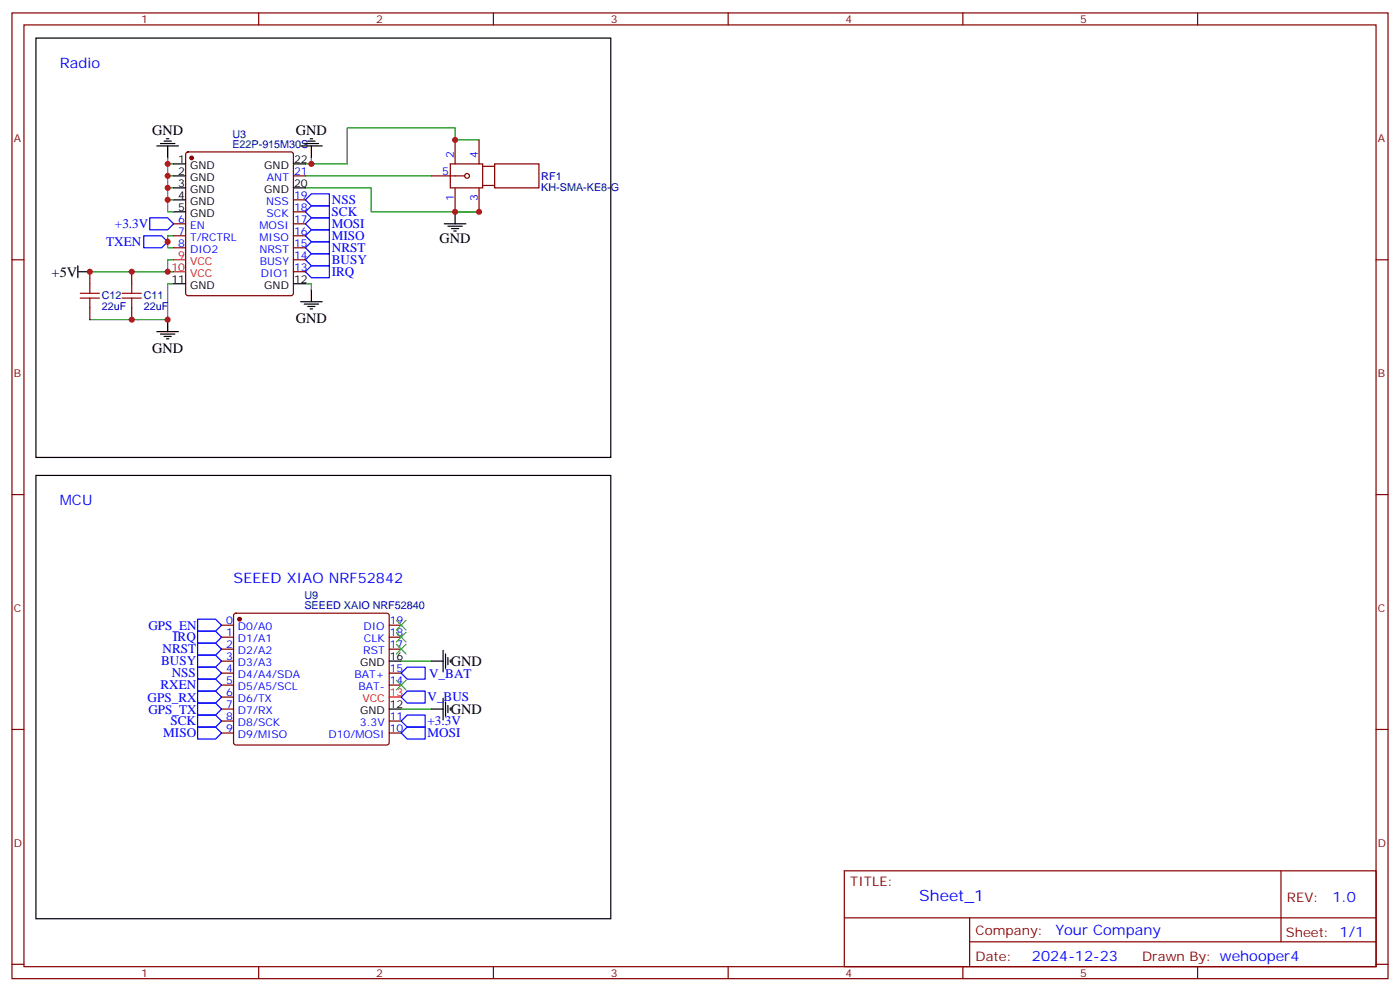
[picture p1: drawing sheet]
<svg xmlns="http://www.w3.org/2000/svg" width="412mm" height="292mm" viewBox="0 0 412 292" stroke-linecap="round" stroke-linejoin="round" font-family="sans-serif">
<g fill="none" stroke="#870000" stroke-width=".35">
<path d="M3.5 3.8h405.4v284.3h-405.4zM7.1 7.3h398.2v277.3h-398.2zM76.2 3.8v3.5M145.3 3.8v3.5M214.5 3.8v3.5M283.6 3.8v3.5M352.8 3.8v3.5M54.9 44.9l.5-.2h30.3l.5 .2 .2 .5v41l-.2 .5-.5 .2h-30.3l-.5-.3-.2-.4v-41zM86.4 51.8h3.6M86.4 58.8h3.6M127 51.8h9.9M132.6 48.3h9.6v7h-9.6z"/>
<path d="M134.1 41.2v7.1M134.1 55.3v7.1M141.1 41.2v7.1M141.1 55.3v7.1M142.2 54.6h3.5M142.2 49h3.5M145.7 48.3h13v7h-13zM3.5 76.5h3.6M51.2 65.9h3.5M51.2 69.4h3.5M51.2 73h3.5M86.4 76.5h3.6"/>
<path d="M86.4 65.9h3.6M86.4 69.4h3.6M86.4 73h3.6M86.4 62.4h3.6M405.3 76.5h3.6M26.5 80v3.5M26.5 90.6v3.5M38.8 80v3.5M38.8 90.6v3.5M86.4 80h3.6M3.5 145.6h3.6M405.3 145.6h3.6"/>
<path d="M65.3 184.1h3.5M65.3 187.6h3.5M65.3 191.1h3.5M65.3 194.7h3.5M65.3 198.2h3.5M69 180.8l.5-.2h44.4l.5 .2 .3 .5v37.4l-.3 .5-.5 .2h-44.4l-.5-.3-.2-.4v-37.4zM114.7 184.1h3.5M114.7 187.6h3.5M114.7 191.1h3.5M114.7 198.2h3.5M3.5 214.8h3.6M65.3 201.7h3.5"/>
<path d="M65.3 205.2h3.5M65.3 208.8h3.5M65.3 212.3h3.5M65.3 215.8h3.5M114.7 201.7h3.5M114.7 212.3h3.5M114.7 215.8h3.5M405.3 214.8h3.6M248.7 256.4h156.6v28.2h-156.6zM377.3 256.4v20.9M248.7 270.2h156.5M285.6 277.3h119.6"/>
<path d="M285.6 270.2v14.2M3.5 283.9h3.6M76.2 284.6v3.5M145.3 284.6v3.5M214.5 284.6v3.5M283.6 284.6v3.5M352.8 284.6v3.5M405.3 283.9h3.6"/>
<circle cx="137.6" cy="51.8" r=".71"/>
</g>
<g fill="none" stroke="#000" stroke-width=".35">
<path d="M10.6 11.2h169.3v123.5h-169.3zM46.2 43h6.4M47.3 42.3h4.2M48.3 41.6h2.1M49 40.9h.7M49.4 43v3.5M51.2 48.3h3.5M51.2 51.8h3.5M51.2 55.3h3.5M51.2 58.8h3.5M86.4 48.3h3.6M86.4 55.3h3.6"/>
<path d="M88.5 43h6.4M89.6 42.3h4.2M90.7 41.6h2.1M91.4 40.9h.7M91.7 43v3.5M22.9 78.2v3.6M51.2 62.4h3.5M130.9 65.9h6.3M131.9 66.6h4.3M133 67.3h2.1M133.7 68h.7M134.1 62.4v3.5"/>
<path d="M22.9 80h3.6M46.2 97.6h6.4M47.3 98.4h4.2M48.3 99.1h2.1M49 99.8h.7M49.4 94.1v3.5M51.2 83.5h3.5M86.4 83.5h3.6M88.5 88.8h6.4M89.6 89.5h4.2M90.7 90.2h2.1M91.4 90.9h.7"/>
<path d="M91.7 85.3v3.5M10.6 140h169.3v130.5h-169.3zM114.7 194.7h3.5M127 194.7h3.5M130.5 191.5v6.3M131.2 192.5v4.3M131.9 193.6v2.1M132.6 194.3v.7M114.7 208.8h3.5M127 208.8h3.5M130.5 205.6v6.3M131.2 206.7v4.2"/>
<path d="M131.9 207.7v2.1M132.6 208.4v.7"/>
</g>
<g fill="none" stroke="#008700" stroke-width=".35">
<path d="M49.4 46.5v8.8h1.8M49.4 55.3v7.1h1.8M49.4 51.8h1.8M49.4 48.3h1.8M49.4 58.8h1.8M90 55.3h19.4v7.1h31.7h-7M90 51.8h37M91.7 46.5v1.8M141.1 41.2h-7v-3.5h-31.8v10.6h-12.3M51.2 76.5h-1.8v3.5M51.2 69.4h-1.8v3.6h1.8M26.5 80h24.7"/>
<path d="M51.2 83.5h-1.8v10.6h-22.9M90 83.5h1.7v1.8M118.2 194.7h8.8M118.2 208.8h8.8"/>
</g>
<g fill="none" stroke="#00f" stroke-width=".35">
<path d="M91.7 57.1h5.3v3.5h-5.3l-1.7-1.8zM42.3 69.4h5.3l1.8 1.8-1.8 1.8h-5.3zM44.1 64.1h5.3l1.8 1.8-1.8 1.8h-5.3zM90 76.5l1.7-1.8h5.3v3.5h-5.3zM90 73l1.7-1.8h5.3v3.5h-5.3zM90 69.4l1.7-1.7h5.3v3.5h-5.3zM90 65.9l1.7-1.8h5.3v3.6h-5.3zM90 62.4l1.7-1.8h5.3v3.5h-5.3zM90 80l1.7-1.8h5.3v3.6h-5.3zM58.2 185.8h5.3l1.8 1.8-1.8 1.8h-5.3zM58.2 196.4h5.3l1.8 1.8-1.8 1.8h-5.3zM58.2 192.9h5.3l1.8 1.8-1.8 1.7h-5.3z"/>
<path d="M58.2 189.4h5.3l1.8 1.7-1.8 1.8h-5.3zM58.2 200h5.3l1.8 1.7-1.8 1.8h-5.3zM58.2 182.3h5.3l1.8 1.8-1.8 1.7h-5.3zM119.9 196.4h5.3v3.6h-5.3l-1.7-1.8zM58.2 214.1h5.3l1.8 1.7-1.8 1.8h-5.3zM58.2 210.5h5.3l1.8 1.8-1.8 1.8h-5.3zM58.2 203.5h5.3l1.8 1.7-1.8 1.8h-5.3zM58.2 207h5.3l1.8 1.8-1.8 1.7h-5.3zM118.2 212.3l1.7-1.8h5.3v3.6h-5.3zM118.2 205.2l1.7-1.7h5.3v3.5h-5.3zM119.9 214.1h5.3v3.5h-5.3l-1.7-1.8z"/>
</g>
<g fill="#870000" stroke="#870000" stroke-width=".35">
<circle cx="70.6" cy="182.3" r=".53"/>
<circle cx="56.4" cy="46.5" r=".53"/>
</g>
<path d="M51.2 76.5h3.5M51.2 80h3.5M114.7 205.2h3.5" fill="none" stroke="#f00" stroke-width=".35"/>
<path d="M116.8 182.7l2.8 2.8M116.8 186.2l2.8 2.8M116.8 189.7l2.8 2.8M119.6 182.7l-2.8 2.8M119.6 186.2l-2.8 2.8M119.6 189.7l-2.8 2.8M116.8 200.3l2.8 2.8M119.6 200.3l-2.8 2.8" fill="none" stroke="#3c3" stroke-width=".35"/>
<path d="M23.6 86.4h5.7M23.6 87.8h5.7M26.5 83.5v2.9M26.5 87.8v2.8M36 86.4h5.6M36 87.8h5.6M38.8 83.5v2.9M38.8 87.8v2.8" fill="none" stroke="#a10000" stroke-width=".35"/>
<g fill="#c00">
<circle cx="49.4" cy="51.8" r=".88"/>
<circle cx="49.4" cy="48.3" r=".88"/>
<circle cx="49.4" cy="94.1" r=".88"/>
<circle cx="49.4" cy="80" r=".88"/>
<circle cx="38.8" cy="80" r=".88"/>
<circle cx="38.8" cy="94.1" r=".88"/>
<circle cx="26.5" cy="80" r=".88"/>
<circle cx="91.7" cy="48.3" r=".88"/>
<circle cx="49.4" cy="71.2" r=".88"/>
<circle cx="49.4" cy="55.3" r=".88"/>
<circle cx="49.4" cy="58.8" r=".88"/>
<circle cx="134.1" cy="41.2" r=".88"/>
<circle cx="141.1" cy="62.4" r=".88"/>
<circle cx="134.1" cy="62.4" r=".88"/>
</g>
<text font-size="4.6" fill="#00f" x="270.8" y="265.4">Sheet_1</text>
<g font-size="4.2" fill="#00f">
<text x="17.6" y="20">Radio</text>
<text x="17.6" y="148.8">MCU</text>
<text x="68.8" y="171.7">SEEED XIAO NRF52842</text>
<text x="392.5" y="265.7">1.0</text>
<text x="310.9" y="275.2">Your Company</text>
<text x="304" y="283">2024-12-23</text>
</g>
<g font-size="4.2">
<text x="44.8" y="39.6">GND</text>
<text x="87.1" y="39.6">GND</text>
<text x="129.5" y="71.5">GND</text>
<text x="15.2" y="81.4">+5V</text>
<text x="87.1" y="95">GND</text>
<text x="44.8" y="103.8">GND</text>
<text x="132.8" y="196.1">GND</text>
<text x="132.8" y="210.2">GND</text>
</g>
<g font-size="3.9" fill="#00f">
<text x="97.7" y="63.6">SCK</text>
<text x="97.8" y="60">NSS</text>
<text x="33.8" y="67.2">+3.3V</text>
<text x="97.7" y="70.6">MISO</text>
<text x="97.7" y="67.1">MOSI</text>
<text x="31.3" y="72.4">TXEN</text>
<text x="97.7" y="77.7">BUSY</text>
<text x="97.8" y="74.2">NRST</text>
<text x="97.7" y="81.2">IRQ</text>
<text x="43.7" y="185.5">GPS_EN</text>
<text x="51" y="188.8">IRQ</text>
<text x="47.5" y="195.9">BUSY</text>
<text x="47.9" y="192.4">NRST</text>
<text x="47.3" y="202.9">RXEN</text>
<text x="50.6" y="199.4">NSS</text>
<text x="126.4" y="199.5">V_BAT</text>
<text x="43.5" y="206.6">GPS_RX</text>
<text x="125.9" y="206.5">V_BUS</text>
<text x="43.7" y="210.2">GPS_TX</text>
<text x="50.2" y="213.5">SCK</text>
<text x="125.9" y="213.5">+3.3V</text>
<text x="48.1" y="217.1">MISO</text>
<text x="125.9" y="217">MOSI</text>
</g>
<g font-size="3.9" fill="#800">
<text x="250.5" y="261">TITLE:</text>
<text x="379.1" y="265.7">REV:</text>
<text x="287.4" y="275.2">Company:</text>
<text x="378.7" y="275.8">Sheet: 1/1</text>
<text x="287.4" y="282.9">Date:</text>
<text x="336.4" y="282.9">Drawn By: wehooper4</text>
</g>
<g font-size="3.2" fill="#800">
<text x="41.6" y="6.8">1</text>
<text x="110.8" y="6.8">2</text>
<text x="179.9" y="6.8">3</text>
<text x="249.1" y="6.8">4</text>
<text x="318.2" y="6.8">5</text>
<text x="4.1" y="41.9">A</text>
<text x="405.9" y="41.9">A</text>
<text x="4.1" y="111.1">B</text>
<text x="405.9" y="111.1">B</text>
<text x="4.1" y="180.2">C</text>
<text x="405.9" y="180.2">C</text>
<text x="4.1" y="249.3">D</text>
<text x="405.9" y="249.3">D</text>
<text x="41.6" y="287.6">1</text>
<text x="110.8" y="287.6">2</text>
<text x="179.9" y="287.6">3</text>
<text x="249.1" y="287.6">4</text>
<text x="318.2" y="287.6">5</text>
</g>
<g font-size="3.2" fill="#000080">
<text x="68.5" y="40.5">U3</text>
<text x="68.5" y="43.7">E22P-915M30S</text>
<text x="159.5" y="52.9">RF1</text>
<text x="159.5" y="56.1">KH-SMA-KE8-G</text>
<text x="30" y="88.2">C12</text>
<text x="42.3" y="88.2">C11</text>
<text x="30" y="91.4">22uF</text>
<text x="42.3" y="91.4">22uF</text>
<text x="89.7" y="179.4">SEEED XAIO NRF52840</text>
<text x="89.7" y="176.2">U9</text>
</g>
<g font-size="3.2">
<text x="52.5" y="47.9">1</text>
<text x="86.6" y="47.9">22</text>
<text x="52.5" y="51.4">2</text>
<text x="56" y="49.7">GND</text>
<text x="56" y="53.2">GND</text>
<text x="77.8" y="49.7">GND</text>
<text x="52.5" y="55">3</text>
<text x="52.5" y="58.5">4</text>
<text x="56" y="56.7">GND</text>
<text x="77.8" y="56.7">GND</text>
<text x="86.6" y="55">20</text>
<text x="52.5" y="62">5</text>
<text x="56" y="60.3">GND</text>
<text x="56" y="63.8">GND</text>
<text x="50.5" y="83.2">11</text>
<text x="86.6" y="83.2">12</text>
<text x="56" y="84.9">GND</text>
<text x="77.8" y="84.9">GND</text>
<text x="106.1" y="196.1">GND</text>
<text x="114.8" y="194.3">16</text>
<text x="114.8" y="208.4">12</text>
<text x="106.1" y="210.2">GND</text>
</g>
<g font-size="3.2" fill="#00f">
<text x="133.7" y="46.5" transform="rotate(-90 133.7 46.5)">2</text>
<text x="140.8" y="46.5" transform="rotate(-90 140.8 46.5)">4</text>
<text x="78.6" y="53.2">ANT</text>
<text x="86.6" y="51.4">21</text>
<text x="130.3" y="51.4">5</text>
<text x="86.6" y="58.5">19</text>
<text x="133.7" y="59.1" transform="rotate(-90 133.7 59.1)">1</text>
<text x="140.8" y="59.1" transform="rotate(-90 140.8 59.1)">3</text>
<text x="52.5" y="65.5">6</text>
<text x="78.4" y="60.3">NSS</text>
<text x="78.5" y="63.8">SCK</text>
<text x="86.6" y="65.5">17</text>
<text x="86.6" y="62">18</text>
<text x="52.5" y="69.1">7</text>
<text x="56" y="67.3">EN</text>
<text x="56" y="70.8">T/RCTRL</text>
<text x="76.5" y="70.8">MISO</text>
<text x="76.5" y="67.3">MOSI</text>
<text x="86.6" y="69.1">16</text>
<text x="52.5" y="72.6">8</text>
<text x="56" y="74.4">DIO2</text>
<text x="76.4" y="74.4">NRST</text>
<text x="76.5" y="77.9">BUSY</text>
<text x="86.6" y="76.1">14</text>
<text x="86.6" y="72.6">15</text>
<text x="76.8" y="81.4">DIO1</text>
<text x="86.6" y="79.7">13</text>
<text x="66.6" y="183.7">0</text>
<text x="70.1" y="185.5">D0/A0</text>
<text x="107.1" y="185.5">DIO</text>
<text x="114.8" y="183.7">19</text>
<text x="66.6" y="187.3">1</text>
<text x="66.6" y="190.8">2</text>
<text x="70.1" y="189">D1/A1</text>
<text x="107.2" y="189">CLK</text>
<text x="114.8" y="190.8">17</text>
<text x="114.8" y="187.3">18</text>
<text x="66.6" y="194.3">3</text>
<text x="66.6" y="197.8">4</text>
<text x="70.1" y="192.5">D2/A2</text>
<text x="70.1" y="196.1">D3/A3</text>
<text x="107" y="192.5">RST</text>
<text x="114.8" y="197.8">15</text>
<text x="66.6" y="201.4">5</text>
<text x="70.1" y="199.6">D4/A4/SDA</text>
<text x="70.1" y="203.1">D5/A5/SCL</text>
<text x="104.5" y="199.6">BAT+</text>
<text x="105.6" y="203.1">BAT-</text>
<text x="114.8" y="201.4">14</text>
<text x="66.6" y="204.9">6</text>
<text x="66.6" y="208.4">7</text>
<text x="70.1" y="206.7">D6/TX</text>
<text x="66.6" y="211.9">8</text>
<text x="66.6" y="215.5">9</text>
<text x="70.1" y="210.2">D7/RX</text>
<text x="70.1" y="213.7">D8/SCK</text>
<text x="106" y="213.7">3.3V</text>
<text x="114.8" y="215.5">10</text>
<text x="114.8" y="211.9">11</text>
<text x="70.1" y="217.2">D9/MISO</text>
<text x="96.8" y="217.2">D10/MOSI</text>
</g>
<g font-size="3.2" fill="#f00">
<text x="52.5" y="76.1">9</text>
<text x="56" y="77.9">VCC</text>
<text x="50.5" y="79.7">10</text>
<text x="56" y="81.4">VCC</text>
<text x="106.7" y="206.7">VCC</text>
<text x="114.8" y="204.9">13</text>
</g>
</svg>
